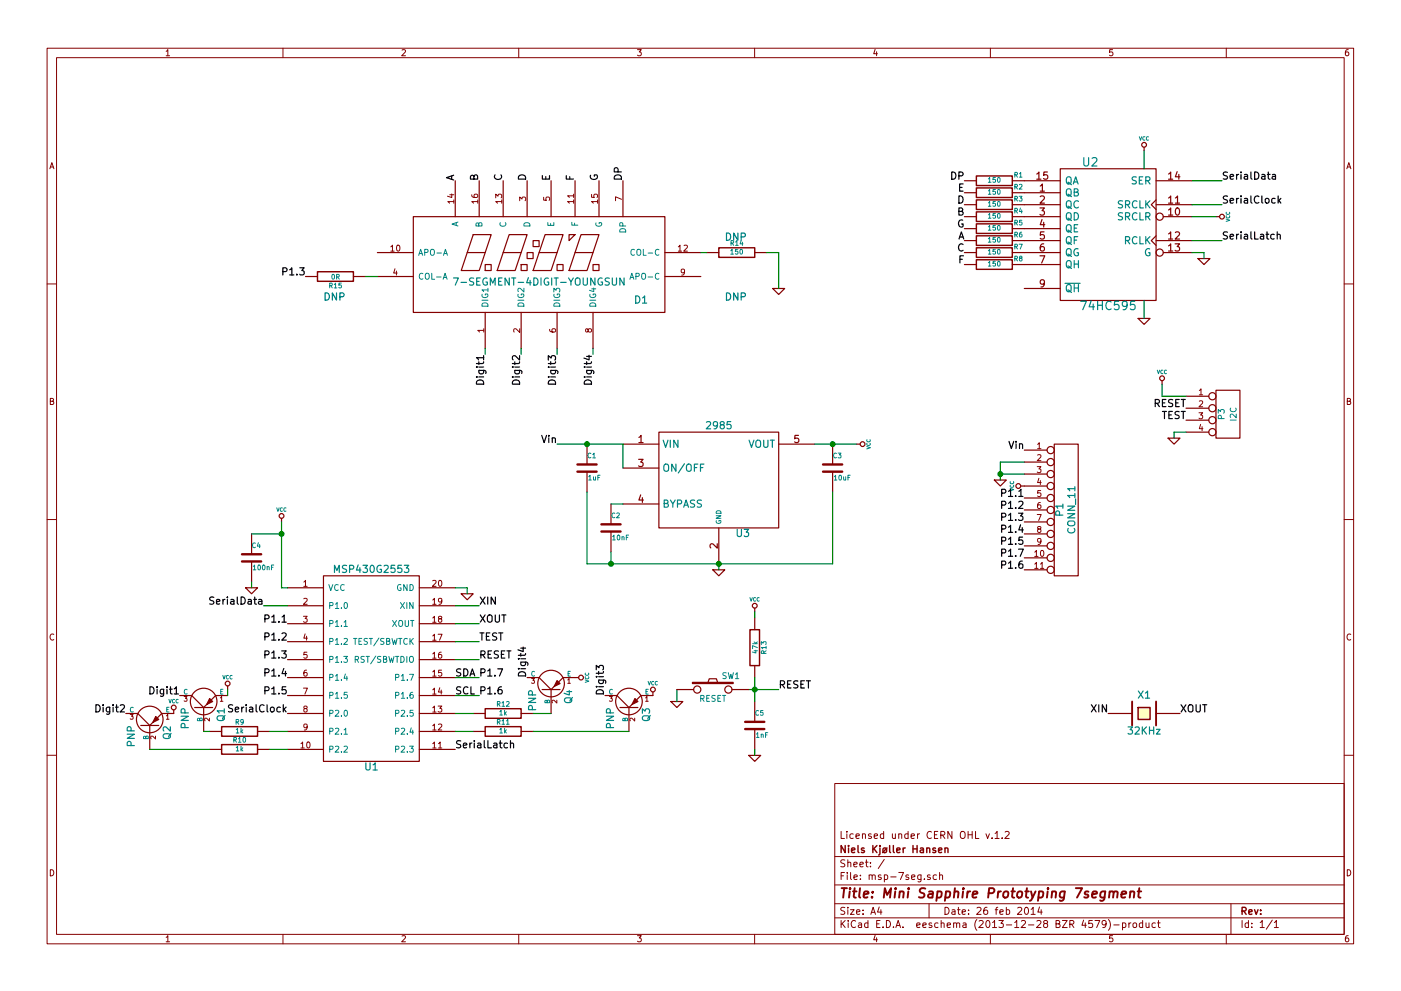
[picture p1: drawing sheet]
EESchema Schematic File Version 2
LIBS:power
LIBS:device
LIBS:transistors
LIBS:conn
LIBS:linear
LIBS:regul
LIBS:74xx
LIBS:cmos4000
LIBS:adc-dac
LIBS:memory
LIBS:xilinx
LIBS:special
LIBS:microcontrollers
LIBS:dsp
LIBS:microchip
LIBS:analog_switches
LIBS:motorola
LIBS:texas
LIBS:intel
LIBS:audio
LIBS:interface
LIBS:digital-audio
LIBS:philips
LIBS:display
LIBS:cypress
LIBS:siliconi
LIBS:opto
LIBS:atmel
LIBS:contrib
LIBS:valves
LIBS:msp430
LIBS:7segment
LIBS:msp-7seg-cache
EELAYER 24 0
EELAYER END
$Descr A4 11693 8268
encoding utf-8
Sheet 1 1
Title "Mini Sapphire Prototyping 7segment"
Date "26 feb 2014"
Rev ""
Comp "Niels Kjøller Hansen"
Comment1 "Licensed under CERN OHL v.1.2"
Comment2 ""
Comment3 ""
Comment4 ""
$EndDescr
$Comp
L MSP430G2553IN20 U1
U 1 1
P 3100 5600
F 0 "U1" H 3100 4800 60  0000 C CNN
F 1 "MSP430G2553" H 3100 6450 60  0000 C CNN
F 2 "" H 3100 5600 60  0000 C CNN
F 3 "" H 3100 5600 60  0000 C CNN
	1    3100 5600
	1    0    0    -1  
$EndComp
$Comp
L 74HC595 U2
U 1 1
P 9250 1950
F 0 "U2" H 9400 2550 70  0000 C CNN
F 1 "74HC595" H 9250 1350 70  0000 C CNN
F 2 "" H 9250 1950 60  0000 C CNN
F 3 "" H 9250 1950 60  0000 C CNN
	1    9250 1950
	-1   0    0    -1  
$EndComp
$Comp
L GND #PWR01
U 1 1
P 9550 2650
F 0 "#PWR01" H 9550 2650 30  0001 C CNN
F 1 "GND" H 9550 2580 30  0001 C CNN
F 2 "" H 9550 2650 60  0000 C CNN
F 3 "" H 9550 2650 60  0000 C CNN
	1    9550 2650
	1    0    0    -1  
$EndComp
$Comp
L VCC #PWR02
U 1 1
P 9550 1250
F 0 "#PWR02" H 9550 1350 30  0001 C CNN
F 1 "VCC" H 9550 1350 30  0000 C CNN
F 2 "" H 9550 1250 60  0000 C CNN
F 3 "" H 9550 1250 60  0000 C CNN
	1    9550 1250
	1    0    0    -1  
$EndComp
Text Label 10200 1500 0    60   ~ 0
SerialData
Text Label 2200 5050 2    60   ~ 0
SerialData
Text Label 10200 2000 0    60   ~ 0
SerialLatch
Text Label 10200 1700 0    60   ~ 0
SerialClock
Text Label 2400 5950 2    60   ~ 0
SerialClock
Text Label 3800 6250 0    60   ~ 0
SerialLatch
$Comp
L GND #PWR03
U 1 1
P 10050 2150
F 0 "#PWR03" H 10050 2150 30  0001 C CNN
F 1 "GND" H 10050 2080 30  0001 C CNN
F 2 "" H 10050 2150 60  0000 C CNN
F 3 "" H 10050 2150 60  0000 C CNN
	1    10050 2150
	1    0    0    -1  
$EndComp
$Comp
L VCC #PWR04
U 1 1
P 10150 1800
F 0 "#PWR04" H 10150 1900 30  0001 C CNN
F 1 "VCC" H 10150 1900 30  0000 C CNN
F 2 "" H 10150 1800 60  0000 C CNN
F 3 "" H 10150 1800 60  0000 C CNN
	1    10150 1800
	0    1    1    0   
$EndComp
$Comp
L 7-SEGMENT-4DIGIT-YOUNGSUN D1
U 1 1
P 4500 2200
F 0 "D1" H 5350 1900 60  0000 C CNN
F 1 "7-SEGMENT-4DIGIT-YOUNGSUN" H 4500 2050 60  0000 C CNN
F 2 "" H 4500 2200 60  0000 C CNN
F 3 "" H 4500 2200 60  0000 C CNN
	1    4500 2200
	1    0    0    -1  
$EndComp
Text Label 4050 2950 3    60   ~ 0
Digit1
Text Label 4350 2950 3    60   ~ 0
Digit2
Text Label 4650 2950 3    60   ~ 0
Digit3
Text Label 4950 2950 3    60   ~ 0
Digit4
Text Label 1500 5800 2    60   ~ 0
Digit1
Text Label 1050 5950 2    60   ~ 0
Digit2
Text Label 5050 5800 1    60   ~ 0
Digit3
Text Label 4400 5650 1    60   ~ 0
Digit4
$Comp
L R R4
U 1 1
P 8300 1800
F 0 "R4" V 8350 1600 40  0000 C CNN
F 1 "150" V 8307 1801 40  0000 C CNN
F 2 "" V 8230 1800 30  0000 C CNN
F 3 "" H 8300 1800 30  0000 C CNN
	1    8300 1800
	0    -1   -1   0   
$EndComp
$Comp
L R R3
U 1 1
P 8300 1700
F 0 "R3" V 8350 1500 40  0000 C CNN
F 1 "150" V 8307 1701 40  0000 C CNN
F 2 "" V 8230 1700 30  0000 C CNN
F 3 "" H 8300 1700 30  0000 C CNN
	1    8300 1700
	0    -1   -1   0   
$EndComp
$Comp
L R R2
U 1 1
P 8300 1600
F 0 "R2" V 8350 1400 40  0000 C CNN
F 1 "150" V 8307 1601 40  0000 C CNN
F 2 "" V 8230 1600 30  0000 C CNN
F 3 "" H 8300 1600 30  0000 C CNN
	1    8300 1600
	0    -1   -1   0   
$EndComp
$Comp
L R R1
U 1 1
P 8300 1500
F 0 "R1" V 8350 1300 40  0000 C CNN
F 1 "150" V 8307 1501 40  0000 C CNN
F 2 "" V 8230 1500 30  0000 C CNN
F 3 "" H 8300 1500 30  0000 C CNN
	1    8300 1500
	0    -1   -1   0   
$EndComp
Text Label 3800 1500 1    60   ~ 0
A
$Comp
L R R5
U 1 1
P 8300 1900
F 0 "R5" V 8350 1700 40  0000 C CNN
F 1 "150" V 8307 1901 40  0000 C CNN
F 2 "" V 8230 1900 30  0000 C CNN
F 3 "" H 8300 1900 30  0000 C CNN
	1    8300 1900
	0    -1   -1   0   
$EndComp
$Comp
L R R6
U 1 1
P 8300 2000
F 0 "R6" V 8350 1800 40  0000 C CNN
F 1 "150" V 8307 2001 40  0000 C CNN
F 2 "" V 8230 2000 30  0000 C CNN
F 3 "" H 8300 2000 30  0000 C CNN
	1    8300 2000
	0    -1   -1   0   
$EndComp
$Comp
L R R7
U 1 1
P 8300 2100
F 0 "R7" V 8350 1900 40  0000 C CNN
F 1 "150" V 8307 2101 40  0000 C CNN
F 2 "" V 8230 2100 30  0000 C CNN
F 3 "" H 8300 2100 30  0000 C CNN
	1    8300 2100
	0    -1   -1   0   
$EndComp
$Comp
L R R8
U 1 1
P 8300 2200
F 0 "R8" V 8350 2000 40  0000 C CNN
F 1 "150" V 8307 2201 40  0000 C CNN
F 2 "" V 8230 2200 30  0000 C CNN
F 3 "" H 8300 2200 30  0000 C CNN
	1    8300 2200
	0    -1   -1   0   
$EndComp
Text Label 4000 1500 1    60   ~ 0
B
Text Label 4200 1500 1    60   ~ 0
C
Text Label 4400 1500 1    60   ~ 0
D
Text Label 4600 1500 1    60   ~ 0
E
Text Label 4800 1500 1    60   ~ 0
F
Text Label 5000 1500 1    60   ~ 0
G
Text Label 5200 1500 1    60   ~ 0
DP
Text Label 8050 1900 2    60   ~ 0
G
Text Label 8050 1800 2    60   ~ 0
B
Text Label 8050 1700 2    60   ~ 0
D
Text Label 8050 1600 2    60   ~ 0
E
Text Label 8050 1500 2    60   ~ 0
DP
Text Label 8050 2100 2    60   ~ 0
C
Text Label 8050 2000 2    60   ~ 0
A
Text Label 8050 2200 2    60   ~ 0
F
$Comp
L PNP Q1
U 1 1
P 1700 5900
F 0 "Q1" H 1700 5750 60  0000 R CNN
F 1 "PNP" H 1700 6050 60  0000 R CNN
F 2 "" H 1700 5900 60  0000 C CNN
F 3 "" H 1700 5900 60  0000 C CNN
	1    1700 5900
	0    -1   -1   0   
$EndComp
$Comp
L PNP Q2
U 1 1
P 1250 6050
F 0 "Q2" H 1250 5900 60  0000 R CNN
F 1 "PNP" H 1250 6200 60  0000 R CNN
F 2 "" H 1250 6050 60  0000 C CNN
F 3 "" H 1250 6050 60  0000 C CNN
	1    1250 6050
	0    -1   -1   0   
$EndComp
$Comp
L PNP Q3
U 1 1
P 5250 5900
F 0 "Q3" H 5250 5750 60  0000 R CNN
F 1 "PNP" H 5250 6050 60  0000 R CNN
F 2 "" H 5250 5900 60  0000 C CNN
F 3 "" H 5250 5900 60  0000 C CNN
	1    5250 5900
	0    -1   -1   0   
$EndComp
$Comp
L VCC #PWR05
U 1 1
P 1900 5750
F 0 "#PWR05" H 1900 5850 30  0001 C CNN
F 1 "VCC" H 1900 5850 30  0000 C CNN
F 2 "" H 1900 5750 60  0000 C CNN
F 3 "" H 1900 5750 60  0000 C CNN
	1    1900 5750
	1    0    0    -1  
$EndComp
$Comp
L VCC #PWR06
U 1 1
P 1450 5950
F 0 "#PWR06" H 1450 6050 30  0001 C CNN
F 1 "VCC" H 1450 6050 30  0000 C CNN
F 2 "" H 1450 5950 60  0000 C CNN
F 3 "" H 1450 5950 60  0000 C CNN
	1    1450 5950
	1    0    0    -1  
$EndComp
$Comp
L VCC #PWR07
U 1 1
P 5450 5800
F 0 "#PWR07" H 5450 5900 30  0001 C CNN
F 1 "VCC" H 5450 5900 30  0000 C CNN
F 2 "" H 5450 5800 60  0000 C CNN
F 3 "" H 5450 5800 60  0000 C CNN
	1    5450 5800
	1    0    0    -1  
$EndComp
$Comp
L PNP Q4
U 1 1
P 4600 5750
F 0 "Q4" H 4600 5600 60  0000 R CNN
F 1 "PNP" H 4600 5900 60  0000 R CNN
F 2 "" H 4600 5750 60  0000 C CNN
F 3 "" H 4600 5750 60  0000 C CNN
	1    4600 5750
	0    -1   -1   0   
$EndComp
$Comp
L VCC #PWR08
U 1 1
P 4800 5650
F 0 "#PWR08" H 4800 5750 30  0001 C CNN
F 1 "VCC" H 4800 5750 30  0000 C CNN
F 2 "" H 4800 5650 60  0000 C CNN
F 3 "" H 4800 5650 60  0000 C CNN
	1    4800 5650
	0    1    1    0   
$EndComp
$Comp
L VCC #PWR09
U 1 1
P 2350 4350
F 0 "#PWR09" H 2350 4450 30  0001 C CNN
F 1 "VCC" H 2350 4450 30  0000 C CNN
F 2 "" H 2350 4350 60  0000 C CNN
F 3 "" H 2350 4350 60  0000 C CNN
	1    2350 4350
	1    0    0    -1  
$EndComp
$Comp
L GND #PWR010
U 1 1
P 3900 4950
F 0 "#PWR010" H 3900 4950 30  0001 C CNN
F 1 "GND" H 3900 4880 30  0001 C CNN
F 2 "" H 3900 4950 60  0000 C CNN
F 3 "" H 3900 4950 60  0000 C CNN
	1    3900 4950
	1    0    0    -1  
$EndComp
Text Label 4000 5050 0    60   ~ 0
XIN
Text Label 4000 5200 0    60   ~ 0
XOUT
Text Label 4000 5350 0    60   ~ 0
TEST
Text Label 4000 5500 0    60   ~ 0
RESET
Text Label 4000 5650 0    60   ~ 0
P1.7
Text Label 4000 5800 0    60   ~ 0
P1.6
Text Label 2400 5200 2    60   ~ 0
P1.1
Text Label 2400 5350 2    60   ~ 0
P1.2
Text Label 2400 5500 2    60   ~ 0
P1.3
Text Label 2400 5650 2    60   ~ 0
P1.4
Text Label 2400 5800 2    60   ~ 0
P1.5
$Comp
L CRYSTAL X1
U 1 1
P 9550 5950
F 0 "X1" H 9550 6100 60  0000 C CNN
F 1 "32KHz" H 9550 5800 60  0000 C CNN
F 2 "" H 9550 5950 60  0000 C CNN
F 3 "" H 9550 5950 60  0000 C CNN
	1    9550 5950
	1    0    0    -1  
$EndComp
Text Label 9250 5950 2    60   ~ 0
XIN
Text Label 9850 5950 0    60   ~ 0
XOUT
$Comp
L LP2985LV U3
U 1 1
P 6000 4000
F 0 "U3" H 6200 3550 60  0000 C CNN
F 1 "2985" H 6000 4450 60  0000 C CNN
F 2 "" H 6000 4000 60  0000 C CNN
F 3 "" H 6000 4000 60  0000 C CNN
	1    6000 4000
	1    0    0    -1  
$EndComp
Text Label 4650 3700 2    60   ~ 0
Vin
$Comp
L C C2
U 1 1
P 5100 4400
F 0 "C2" H 5100 4500 40  0000 L CNN
F 1 "10nF" H 5106 4315 40  0000 L CNN
F 2 "" H 5138 4250 30  0000 C CNN
F 3 "" H 5100 4400 60  0000 C CNN
	1    5100 4400
	1    0    0    -1  
$EndComp
$Comp
L GND #PWR011
U 1 1
P 6000 4750
F 0 "#PWR011" H 6000 4750 30  0001 C CNN
F 1 "GND" H 6000 4680 30  0001 C CNN
F 2 "" H 6000 4750 60  0000 C CNN
F 3 "" H 6000 4750 60  0000 C CNN
	1    6000 4750
	1    0    0    -1  
$EndComp
$Comp
L C C1
U 1 1
P 4900 3900
F 0 "C1" H 4900 4000 40  0000 L CNN
F 1 "1uF" H 4906 3815 40  0000 L CNN
F 2 "" H 4938 3750 30  0000 C CNN
F 3 "" H 4900 3900 60  0000 C CNN
	1    4900 3900
	1    0    0    -1  
$EndComp
$Comp
L C C3
U 1 1
P 6950 3900
F 0 "C3" H 6950 4000 40  0000 L CNN
F 1 "10uF" H 6956 3815 40  0000 L CNN
F 2 "" H 6988 3750 30  0000 C CNN
F 3 "" H 6950 3900 60  0000 C CNN
	1    6950 3900
	1    0    0    -1  
$EndComp
$Comp
L VCC #PWR012
U 1 1
P 7150 3700
F 0 "#PWR012" H 7150 3800 30  0001 C CNN
F 1 "VCC" H 7150 3800 30  0000 C CNN
F 2 "" H 7150 3700 60  0000 C CNN
F 3 "" H 7150 3700 60  0000 C CNN
	1    7150 3700
	0    1    1    0   
$EndComp
$Comp
L R R9
U 1 1
P 2000 6100
F 0 "R9" V 2080 6100 40  0000 C CNN
F 1 "1k" V 2007 6101 40  0000 C CNN
F 2 "" V 1930 6100 30  0000 C CNN
F 3 "" H 2000 6100 30  0000 C CNN
	1    2000 6100
	0    -1   -1   0   
$EndComp
$Comp
L R R10
U 1 1
P 2000 6250
F 0 "R10" V 2080 6250 40  0000 C CNN
F 1 "1k" V 2007 6251 40  0000 C CNN
F 2 "" V 1930 6250 30  0000 C CNN
F 3 "" H 2000 6250 30  0000 C CNN
	1    2000 6250
	0    -1   -1   0   
$EndComp
$Comp
L R R12
U 1 1
P 4200 5950
F 0 "R12" V 4280 5950 40  0000 C CNN
F 1 "1k" V 4207 5951 40  0000 C CNN
F 2 "" V 4130 5950 30  0000 C CNN
F 3 "" H 4200 5950 30  0000 C CNN
	1    4200 5950
	0    -1   -1   0   
$EndComp
$Comp
L R R11
U 1 1
P 4200 6100
F 0 "R11" V 4280 6100 40  0000 C CNN
F 1 "1k" V 4207 6101 40  0000 C CNN
F 2 "" V 4130 6100 30  0000 C CNN
F 3 "" H 4200 6100 30  0000 C CNN
	1    4200 6100
	0    -1   -1   0   
$EndComp
Text Label 8550 3750 2    60   ~ 0
Vin
$Comp
L VCC #PWR013
U 1 1
P 8550 4050
F 0 "#PWR013" H 8550 4150 30  0001 C CNN
F 1 "VCC" H 8550 4150 30  0000 C CNN
F 2 "" H 8550 4050 60  0000 C CNN
F 3 "" H 8550 4050 60  0000 C CNN
	1    8550 4050
	0    -1   -1   0   
$EndComp
$Comp
L GND #PWR014
U 1 1
P 8350 4000
F 0 "#PWR014" H 8350 4000 30  0001 C CNN
F 1 "GND" H 8350 3930 30  0001 C CNN
F 2 "" H 8350 4000 60  0000 C CNN
F 3 "" H 8350 4000 60  0000 C CNN
	1    8350 4000
	1    0    0    -1  
$EndComp
Text Label 8550 4150 2    60   ~ 0
P1.1
Text Label 8550 4250 2    60   ~ 0
P1.2
Text Label 8550 4350 2    60   ~ 0
P1.3
Text Label 8550 4450 2    60   ~ 0
P1.4
Text Label 8550 4550 2    60   ~ 0
P1.5
Text Label 8550 4750 2    60   ~ 0
P1.6
Text Label 8550 4650 2    60   ~ 0
P1.7
$Comp
L CONN_4 P3
U 1 1
P 10250 3450
F 0 "P3" V 10200 3450 50  0000 C CNN
F 1 "I2C" V 10300 3450 50  0000 C CNN
F 2 "" H 10250 3450 60  0000 C CNN
F 3 "" H 10250 3450 60  0000 C CNN
	1    10250 3450
	1    0    0    -1  
$EndComp
$Comp
L VCC #PWR015
U 1 1
P 9700 3200
F 0 "#PWR015" H 9700 3300 30  0001 C CNN
F 1 "VCC" H 9700 3300 30  0000 C CNN
F 2 "" H 9700 3200 60  0000 C CNN
F 3 "" H 9700 3200 60  0000 C CNN
	1    9700 3200
	1    0    0    -1  
$EndComp
$Comp
L GND #PWR016
U 1 1
P 9800 3650
F 0 "#PWR016" H 9800 3650 30  0001 C CNN
F 1 "GND" H 9800 3580 30  0001 C CNN
F 2 "" H 9800 3650 60  0000 C CNN
F 3 "" H 9800 3650 60  0000 C CNN
	1    9800 3650
	1    0    0    -1  
$EndComp
Text Label 3800 5650 0    60   ~ 0
SDA
Text Label 3800 5800 0    60   ~ 0
SCL
Text Label 9900 3500 2    60   ~ 0
TEST
Text Label 9900 3400 2    60   ~ 0
RESET
$Comp
L R R15
U 1 1
P 2800 2300
F 0 "R15" V 2880 2300 40  0000 C CNN
F 1 "0R" V 2807 2301 40  0000 C CNN
F 2 "" V 2730 2300 30  0000 C CNN
F 3 "" H 2800 2300 30  0000 C CNN
	1    2800 2300
	0    1    1    0   
$EndComp
$Comp
L R R14
U 1 1
P 6150 2100
F 0 "R14" V 6230 2100 40  0000 C CNN
F 1 "150" V 6157 2101 40  0000 C CNN
F 2 "" V 6080 2100 30  0000 C CNN
F 3 "" H 6150 2100 30  0000 C CNN
	1    6150 2100
	0    -1   -1   0   
$EndComp
$Comp
L GND #PWR017
U 1 1
P 6500 2400
F 0 "#PWR017" H 6500 2400 30  0001 C CNN
F 1 "GND" H 6500 2330 30  0001 C CNN
F 2 "" H 6500 2400 60  0000 C CNN
F 3 "" H 6500 2400 60  0000 C CNN
	1    6500 2400
	1    0    0    -1  
$EndComp
$Comp
L VCC #PWR018
U 1 1
P 6300 5100
F 0 "#PWR018" H 6300 5200 30  0001 C CNN
F 1 "VCC" H 6300 5200 30  0000 C CNN
F 2 "" H 6300 5100 60  0000 C CNN
F 3 "" H 6300 5100 60  0000 C CNN
	1    6300 5100
	1    0    0    -1  
$EndComp
$Comp
L R R13
U 1 1
P 6300 5400
F 0 "R13" V 6380 5400 40  0000 C CNN
F 1 "47k" V 6307 5401 40  0000 C CNN
F 2 "" V 6230 5400 30  0000 C CNN
F 3 "" H 6300 5400 30  0000 C CNN
	1    6300 5400
	1    0    0    -1  
$EndComp
$Comp
L C C4
U 1 1
P 2100 4650
F 0 "C4" H 2100 4750 40  0000 L CNN
F 1 "100nF" H 2106 4565 40  0000 L CNN
F 2 "" H 2138 4500 30  0000 C CNN
F 3 "" H 2100 4650 60  0000 C CNN
	1    2100 4650
	1    0    0    -1  
$EndComp
$Comp
L GND #PWR019
U 1 1
P 2100 4900
F 0 "#PWR019" H 2100 4900 30  0001 C CNN
F 1 "GND" H 2100 4830 30  0001 C CNN
F 2 "" H 2100 4900 60  0000 C CNN
F 3 "" H 2100 4900 60  0000 C CNN
	1    2100 4900
	1    0    0    -1  
$EndComp
Text Label 2550 2300 2    60   ~ 0
P1.3
Text Notes 2700 2500 0    60   ~ 0
DNP
Text Notes 6050 2000 0    60   ~ 0
DNP
Text Notes 6050 2500 0    60   ~ 0
DNP
$Comp
L CONN_11 P1
U 1 1
P 8900 4250
F 0 "P1" V 8850 4250 60  0000 C CNN
F 1 "CONN_11" V 8950 4250 60  0000 C CNN
F 2 "" H 8900 4250 60  0000 C CNN
F 3 "" H 8900 4250 60  0000 C CNN
	1    8900 4250
	1    0    0    -1  
$EndComp
Text Label 6500 5750 0    60   ~ 0
RESET
$Comp
L GND #PWR020
U 1 1
P 6300 6300
F 0 "#PWR020" H 6300 6300 30  0001 C CNN
F 1 "GND" H 6300 6230 30  0001 C CNN
F 2 "" H 6300 6300 60  0000 C CNN
F 3 "" H 6300 6300 60  0000 C CNN
	1    6300 6300
	1    0    0    -1  
$EndComp
$Comp
L C C5
U 1 1
P 6300 6050
F 0 "C5" H 6300 6150 40  0000 L CNN
F 1 "1nF" H 6306 5965 40  0000 L CNN
F 2 "" H 6338 5900 30  0000 C CNN
F 3 "" H 6300 6050 60  0000 C CNN
	1    6300 6050
	1    0    0    -1  
$EndComp
Wire Wire Line
	9550 1250 9550 1400
Wire Wire Line
	9550 2650 9550 2500
Wire Wire Line
	10200 1500 9950 1500
Wire Wire Line
	2200 5050 2400 5050
Wire Wire Line
	10200 1700 9950 1700
Wire Wire Line
	10200 2000 9950 2000
Wire Wire Line
	10050 2150 10050 2100
Wire Wire Line
	10050 2100 9950 2100
Wire Wire Line
	10150 1800 9950 1800
Wire Wire Line
	4050 2950 4050 2900
Wire Wire Line
	4950 2900 4950 2950
Wire Wire Line
	4650 2900 4650 2950
Wire Wire Line
	4350 2900 4350 2950
Wire Wire Line
	1900 5750 1900 5800
Wire Wire Line
	2350 4350 2350 4900
Wire Wire Line
	2350 4900 2400 4900
Wire Wire Line
	3900 4950 3900 4900
Wire Wire Line
	3900 4900 3800 4900
Wire Wire Line
	4000 5200 3800 5200
Wire Wire Line
	4000 5050 3800 5050
Wire Wire Line
	4000 5350 3800 5350
Wire Wire Line
	4000 5500 3800 5500
Wire Wire Line
	4000 5650 3800 5650
Wire Wire Line
	4000 5800 3800 5800
Wire Wire Line
	5200 4200 5100 4200
Wire Wire Line
	6000 4700 6000 4750
Wire Wire Line
	4900 4700 6950 4700
Wire Wire Line
	5100 4700 5100 4600
Wire Wire Line
	4900 4100 4900 4700
Connection ~ 5100 4700
Wire Wire Line
	5200 3700 5200 3900
Wire Wire Line
	6800 3700 7150 3700
Connection ~ 6950 3700
Wire Wire Line
	6950 4700 6950 4100
Connection ~ 6000 4700
Wire Wire Line
	1750 6100 1700 6100
Wire Wire Line
	1750 6250 1250 6250
Wire Wire Line
	3950 5950 3800 5950
Wire Wire Line
	3950 6100 3800 6100
Wire Wire Line
	4600 5950 4450 5950
Wire Wire Line
	4450 6100 5250 6100
Wire Wire Line
	2250 6250 2400 6250
Wire Wire Line
	2400 6100 2250 6100
Wire Wire Line
	8350 3850 8350 4000
Wire Wire Line
	8350 3950 8550 3950
Wire Wire Line
	8550 3850 8350 3850
Connection ~ 8350 3950
Wire Wire Line
	9900 3300 9700 3300
Wire Wire Line
	9700 3300 9700 3200
Wire Wire Line
	3150 2300 3050 2300
Wire Wire Line
	5900 2100 5850 2100
Wire Wire Line
	6500 2400 6500 2100
Wire Wire Line
	6500 2100 6400 2100
Wire Wire Line
	6300 5100 6300 5150
Wire Wire Line
	6300 5650 6300 5850
Connection ~ 6300 5750
Wire Wire Line
	6300 6250 6300 6300
Wire Wire Line
	2100 4900 2100 4850
Wire Wire Line
	2100 4450 2350 4450
Connection ~ 2350 4450
Wire Wire Line
	4650 3700 5200 3700
Connection ~ 4900 3700
Wire Wire Line
	9800 3650 9800 3600
Wire Wire Line
	9800 3600 9900 3600
Wire Wire Line
	6250 5750 6500 5750
$Comp
L GND #PWR021
U 1 1
P 5650 5850
F 0 "#PWR021" H 5650 5850 30  0001 C CNN
F 1 "GND" H 5650 5780 30  0001 C CNN
F 2 "" H 5650 5850 60  0000 C CNN
F 3 "" H 5650 5850 60  0000 C CNN
	1    5650 5850
	1    0    0    -1  
$EndComp
Wire Wire Line
	5650 5850 5650 5750
$Comp
L SW_PUSH SW1
U 1 1
P 5950 5750
F 0 "SW1" H 6100 5860 50  0000 C CNN
F 1 "RESET" H 5950 5670 50  0000 C CNN
F 2 "" H 5950 5750 60  0000 C CNN
F 3 "" H 5950 5750 60  0000 C CNN
	1    5950 5750
	1    0    0    -1  
$EndComp
$EndSCHEMATC
